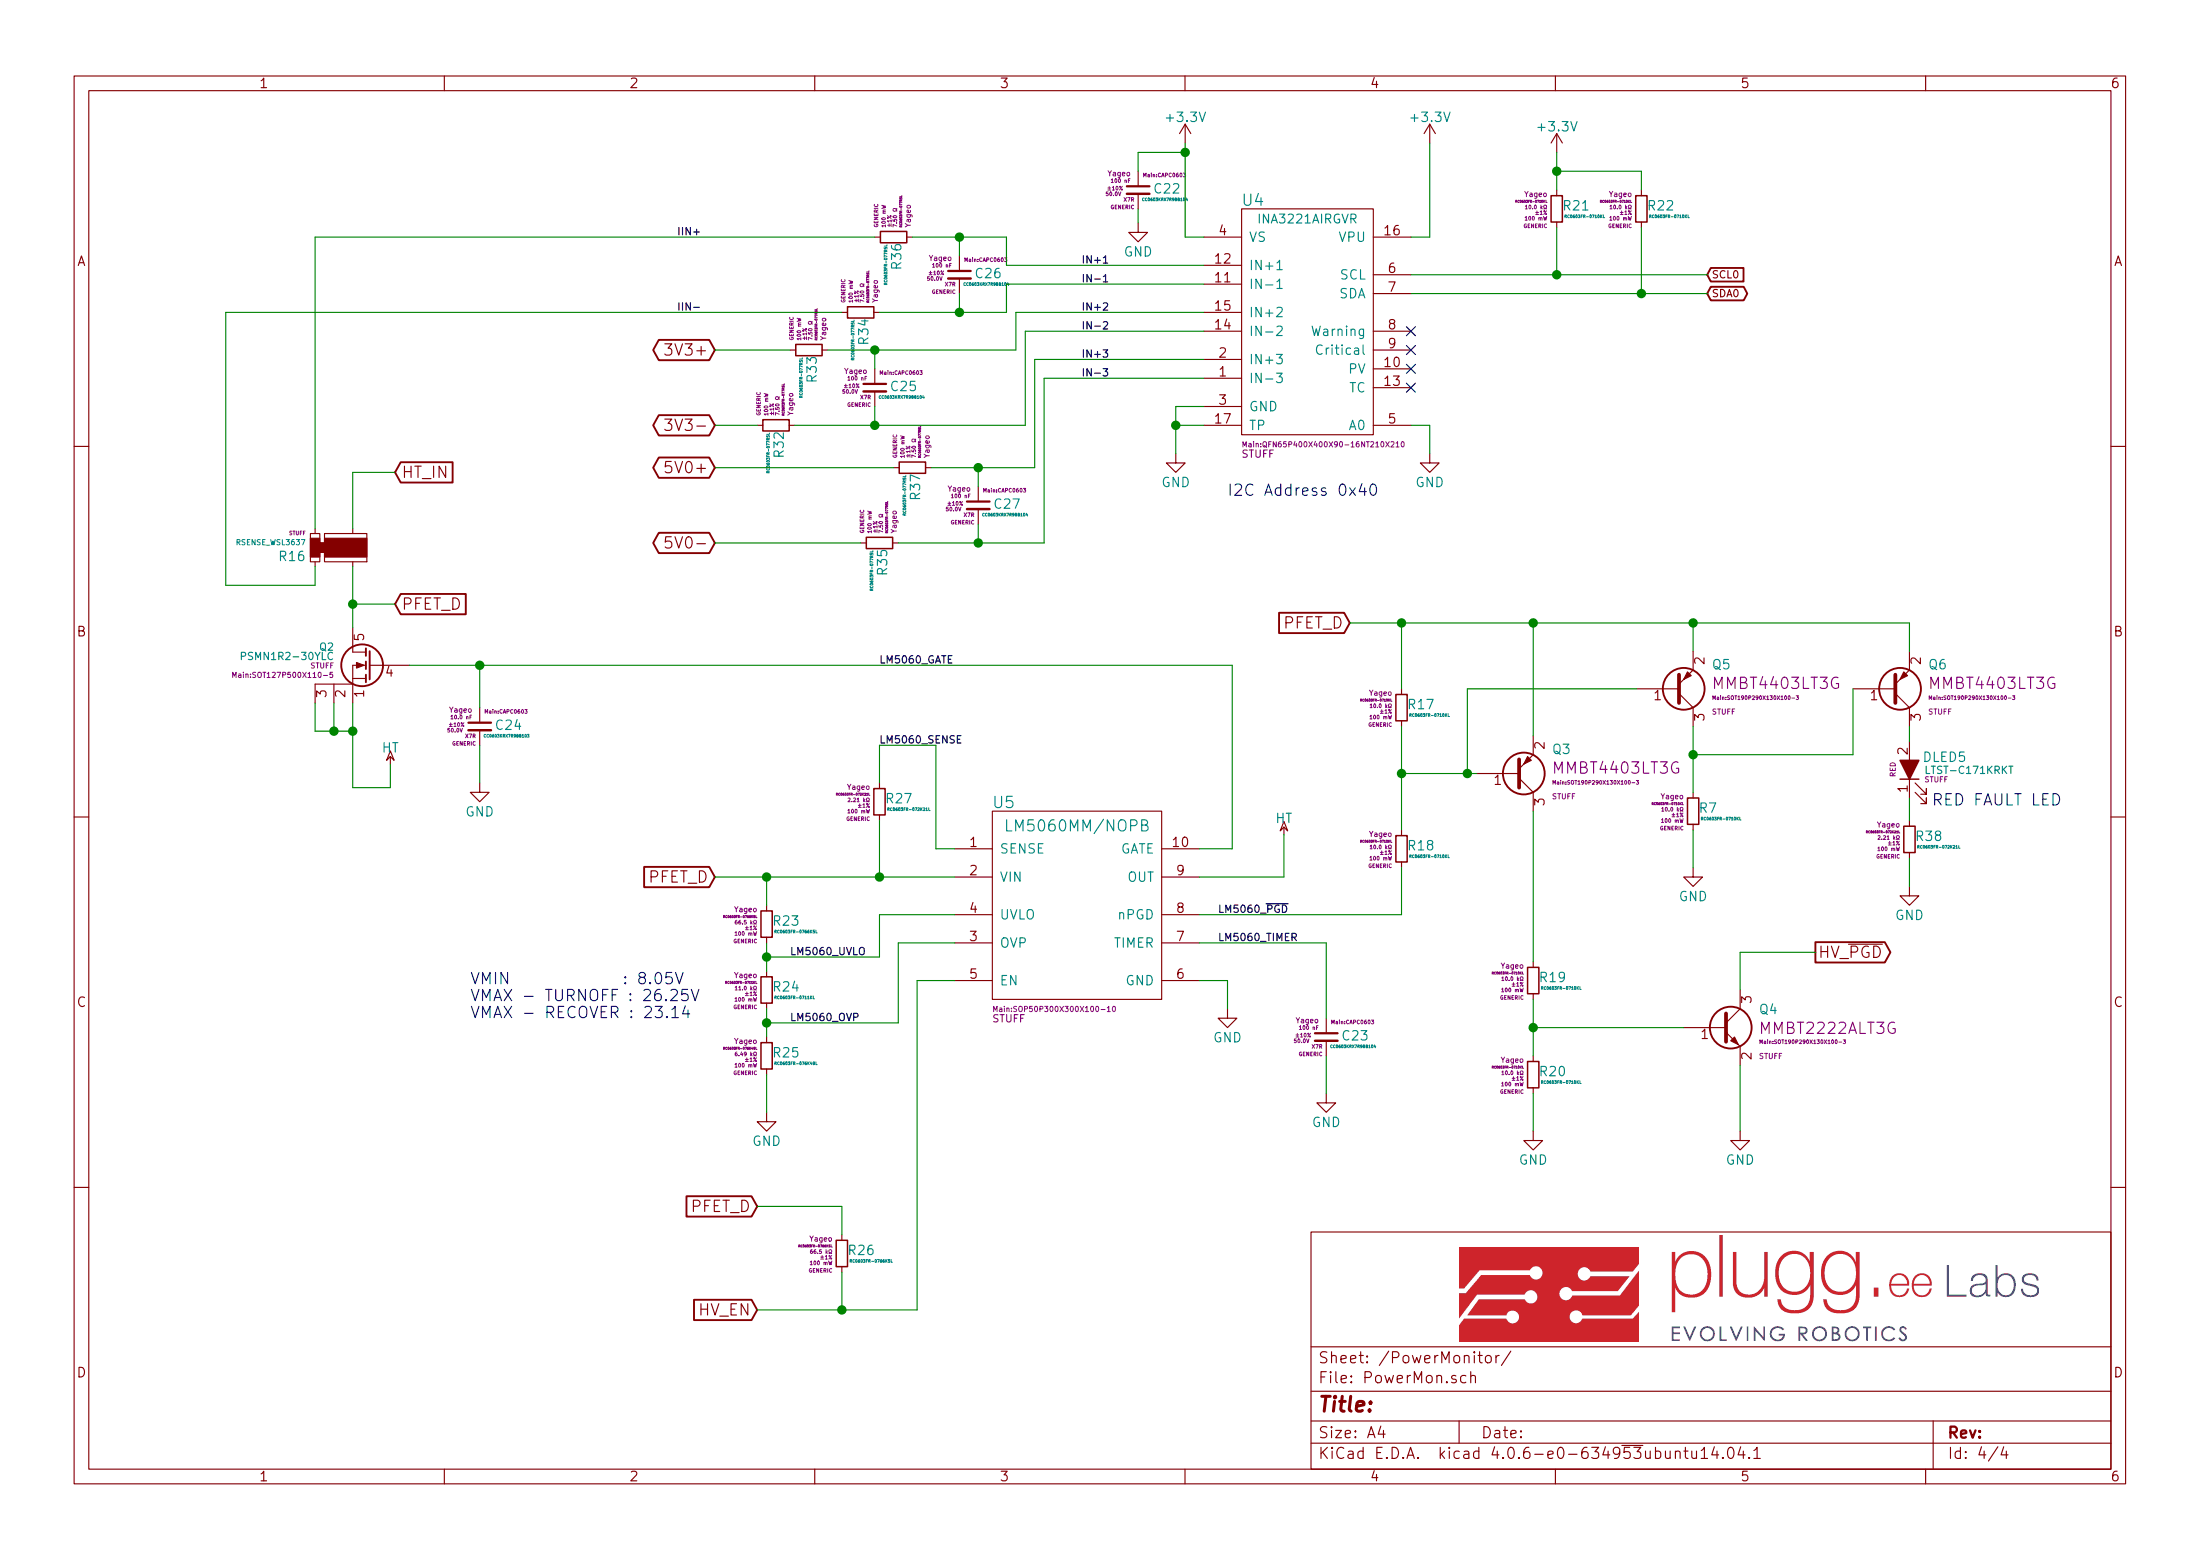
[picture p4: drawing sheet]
EESchema Schematic File Version 2
LIBS:power
LIBS:device
LIBS:analog
LIBS:connect
LIBS:microcontroller
LIBS:systems
LIBS:RoboPlatform
LIBS:inductors
LIBS:electromechanical
LIBS:devices
LIBS:datastorage
LIBS:mem
LIBS:cap_smd
LIBS:res_smd
LIBS:cap_smd_extra
LIBS:res_smd_extra
EELAYER 25 0
EELAYER END
$Descr A4 11693 8268
encoding utf-8
Sheet 4 4
Title ""
Date ""
Rev ""
Comp ""
Comment1 ""
Comment2 ""
Comment3 ""
Comment4 ""
$EndDescr
$Comp
L PSMN1R2-30YLC Q2
U 1 1
P 1875 3525
F 0 "Q2" H 1975 3625 39  0000 L CNN
F 1 "PSMN1R2-30YLC" H 1975 3575 39  0000 L CNN
F 2 "Main:SOT127P500X110-5" H 1975 3475 28  0000 L CNN
F 3 "" H 1775 3525 50  0000 C CNN
F 4 "NXP Semiconductors" H 1975 3675 39  0001 L CNN "Manufacturer"
F 5 "PSMN1R2-30YLC,115" H 1975 3725 39  0001 L CNN "MPN"
F 6 "STUFF" H 1975 3525 28  0000 L CNN "SKU"
	1    1875 3525
	-1   0    0    -1  
$EndComp
$Comp
L HT #PWR0155
U 1 1
P 2075 4050
F 0 "#PWR0155" H 2075 4170 50  0001 C CNN
F 1 "HT" H 2075 4140 50  0000 C CNN
F 2 "" H 2075 4050 50  0000 C CNN
F 3 "" H 2075 4050 50  0000 C CNN
	1    2075 4050
	1    0    0    -1  
$EndComp
Text GLabel 2100 2500 2    60   Input ~ 0
HT_IN
$Comp
L GND #PWR0156
U 1 1
P 6250 2400
F 0 "#PWR0156" H 6250 2150 50  0001 C CNN
F 1 "GND" H 6250 2250 50  0000 C CNN
F 2 "" H 6250 2400 50  0000 C CNN
F 3 "" H 6250 2400 50  0000 C CNN
	1    6250 2400
	1    0    0    -1  
$EndComp
Text GLabel 9075 1450 2    39   Input ~ 0
SCL0
Text GLabel 9075 1550 2    39   BiDi ~ 0
SDA0
Text Label 3600 1250 0    39   ~ 0
IIN+
Text Label 3600 1650 0    39   ~ 0
IIN-
$Comp
L GND #PWR0157
U 1 1
P 6050 1175
F 0 "#PWR0157" H 6050 925 50  0001 C CNN
F 1 "GND" H 6050 1025 50  0000 C CNN
F 2 "" H 6050 1175 50  0000 C CNN
F 3 "" H 6050 1175 50  0000 C CNN
	1    6050 1175
	1    0    0    -1  
$EndComp
$Comp
L +3.3V #PWR0158
U 1 1
P 8275 800
F 0 "#PWR0158" H 8275 650 50  0001 C CNN
F 1 "+3.3V" H 8275 940 50  0000 C CNN
F 2 "" H 8275 800 50  0000 C CNN
F 3 "" H 8275 800 50  0000 C CNN
	1    8275 800 
	1    0    0    -1  
$EndComp
Text Notes 6525 2625 0    60   ~ 0
I2C Address 0x40
Text GLabel 2100 3200 2    60   Input ~ 0
PFET_D
$Comp
L LM5060MM/NOPB U5
U 1 1
P 5725 4800
F 0 "U5" H 5275 5350 60  0000 L CNN
F 1 "LM5060MM/NOPB" H 5725 5225 59  0000 C CNN
F 2 "Main:SOP50P300X300X100-10" H 5275 4250 28  0000 L CNN
F 3 "" H 5525 5250 60  0000 C CNN
F 4 "Texas Instruments" H 5275 5550 60  0001 L CNN "Manufacturer"
F 5 "LM5060MM/NOPB" H 5275 5450 60  0001 L CNN "MPN"
F 6 "STUFF" H 5275 4200 39  0000 L CNN "SKU"
	1    5725 4800
	1    0    0    -1  
$EndComp
$Comp
L HT #PWR0159
U 1 1
P 6825 4425
F 0 "#PWR0159" H 6825 4545 50  0001 C CNN
F 1 "HT" H 6825 4515 50  0000 C CNN
F 2 "" H 6825 4425 50  0000 C CNN
F 3 "" H 6825 4425 50  0000 C CNN
	1    6825 4425
	1    0    0    -1  
$EndComp
Text GLabel 3800 4650 0    60   Input ~ 0
PFET_D
$Comp
L GND #PWR0160
U 1 1
P 4075 5900
F 0 "#PWR0160" H 4075 5650 50  0001 C CNN
F 1 "GND" H 4075 5750 50  0000 C CNN
F 2 "" H 4075 5900 50  0000 C CNN
F 3 "" H 4075 5900 50  0000 C CNN
	1    4075 5900
	1    0    0    -1  
$EndComp
Text GLabel 4025 6950 0    60   Input ~ 0
HV_EN
Text GLabel 4025 6400 0    60   Input ~ 0
PFET_D
$Comp
L GND #PWR0161
U 1 1
P 6525 5350
F 0 "#PWR0161" H 6525 5100 50  0001 C CNN
F 1 "GND" H 6525 5200 50  0000 C CNN
F 2 "" H 6525 5350 50  0000 C CNN
F 3 "" H 6525 5350 50  0000 C CNN
	1    6525 5350
	1    0    0    -1  
$EndComp
Text GLabel 9650 5050 2    60   Output ~ 0
HV_~PGD
$Comp
L GND #PWR0162
U 1 1
P 7050 5800
F 0 "#PWR0162" H 7050 5550 50  0001 C CNN
F 1 "GND" H 7050 5650 50  0000 C CNN
F 2 "" H 7050 5800 50  0000 C CNN
F 3 "" H 7050 5800 50  0000 C CNN
	1    7050 5800
	1    0    0    -1  
$EndComp
Text Label 6475 5000 0    39   ~ 0
LM5060_TIMER
Text Label 4200 5075 0    39   ~ 0
LM5060_UVLO
Text Label 4200 5425 0    39   ~ 0
LM5060_OVP
Text Label 4675 3950 0    39   ~ 0
LM5060_SENSE
Text Label 4675 3525 0    39   ~ 0
LM5060_GATE
Text Notes 2500 5400 0    60   ~ 0
VMIN             : 8.05V\nVMAX - TURNOFF : 26.25V\nVMAX - RECOVER : 23.14 
$Comp
L GND #PWR0163
U 1 1
P 2550 4150
F 0 "#PWR0163" H 2550 3900 50  0001 C CNN
F 1 "GND" H 2550 4000 50  0000 C CNN
F 2 "" H 2550 4150 50  0000 C CNN
F 3 "" H 2550 4150 50  0000 C CNN
	1    2550 4150
	1    0    0    -1  
$EndComp
$Comp
L Q_PNP_BEC Q3
U 1 1
P 8050 4100
F 0 "Q3" H 8250 3975 50  0000 L CNN
F 1 "Q_PNP_BEC" H 8650 4050 50  0001 R CNN
F 2 "Main:SOT190P290X130X100-3" H 8250 4150 20  0000 L CNN
F 3 "" H 8050 4100 50  0000 C CNN
F 4 "ON Semiconductor" H 8050 4100 60  0001 C CNN "Manufacturer"
F 5 "MMBT4403LT3G" H 8250 4075 60  0000 L CNN "MPN"
F 6 "STUFF" H 8250 4225 28  0000 L CNN "SKU"
	1    8050 4100
	1    0    0    1   
$EndComp
Text GLabel 7175 3300 0    60   Input ~ 0
PFET_D
$Comp
L GND #PWR0164
U 1 1
P 8150 6000
F 0 "#PWR0164" H 8150 5750 50  0001 C CNN
F 1 "GND" H 8150 5850 50  0000 C CNN
F 2 "" H 8150 6000 50  0000 C CNN
F 3 "" H 8150 6000 50  0000 C CNN
	1    8150 6000
	1    0    0    -1  
$EndComp
$Comp
L Q_NPN_BEC Q4
U 1 1
P 9150 5450
F 0 "Q4" H 9350 5550 50  0000 L CNN
F 1 "Q_NPN_BEC" H 9750 5400 50  0001 R CNN
F 2 "Main:SOT190P290X130X100-3" H 9350 5375 20  0000 L CNN
F 3 "" H 9150 5450 50  0000 C CNN
F 4 "ON Semiconductor" H 9150 5450 60  0001 C CNN "Manufacturer"
F 5 "MMBT2222ALT3G" H 9350 5450 60  0000 L CNN "MPN"
F 6 "STUFF" H 9350 5300 28  0000 L CNN "SKU"
	1    9150 5450
	1    0    0    -1  
$EndComp
$Comp
L GND #PWR0165
U 1 1
P 9250 6000
F 0 "#PWR0165" H 9250 5750 50  0001 C CNN
F 1 "GND" H 9250 5850 50  0000 C CNN
F 2 "" H 9250 6000 50  0000 C CNN
F 3 "" H 9250 6000 50  0000 C CNN
	1    9250 6000
	1    0    0    -1  
$EndComp
$Comp
L INA3221AIRGVR U4
U 1 1
P 6950 1700
AR Path="/581B76D5" Ref="U4"  Part="1" 
AR Path="/57FD0B66/581B76D5" Ref="U4"  Part="1" 
F 0 "U4" H 6600 2350 60  0000 L CNN
F 1 "INA3221AIRGVR" H 6950 2250 47  0000 C CNN
F 2 "Main:QFN65P400X400X90-16NT210X210" H 6600 1050 28  0000 L CNN
F 3 "" H 6750 2150 60  0000 C CNN
F 4 "Texas Instruments" H 6600 2575 60  0001 L CNN "Manufacturer"
F 5 "INA3221AIRGVR" H 6600 2450 60  0001 L CNN "MPN"
F 6 "STUFF" H 6600 1000 39  0000 L CNN "SKU"
	1    6950 1700
	1    0    0    -1  
$EndComp
Text GLabel 3800 2475 0    60   BiDi ~ 0
5V0+
Text GLabel 3800 2875 0    60   BiDi ~ 0
5V0-
Text GLabel 3800 1850 0    60   BiDi ~ 0
3V3+
Text GLabel 3800 2250 0    60   BiDi ~ 0
3V3-
Text Label 5750 1400 0    39   ~ 0
IN+1
Text Label 5750 1500 0    39   ~ 0
IN-1
Text Label 5750 1650 0    39   ~ 0
IN+2
Text Label 5750 1750 0    39   ~ 0
IN-2
Text Label 5750 1900 0    39   ~ 0
IN+3
Text Label 5750 2000 0    39   ~ 0
IN-3
$Comp
L +3.3V #PWR0166
U 1 1
P 6300 750
F 0 "#PWR0166" H 6300 600 50  0001 C CNN
F 1 "+3.3V" H 6300 890 50  0000 C CNN
F 2 "" H 6300 750 50  0000 C CNN
F 3 "" H 6300 750 50  0000 C CNN
	1    6300 750 
	1    0    0    -1  
$EndComp
$Comp
L +3.3V #PWR0167
U 1 1
P 7600 750
F 0 "#PWR0167" H 7600 600 50  0001 C CNN
F 1 "+3.3V" H 7600 890 50  0000 C CNN
F 2 "" H 7600 750 50  0000 C CNN
F 3 "" H 7600 750 50  0000 C CNN
	1    7600 750 
	1    0    0    -1  
$EndComp
$Comp
L GND #PWR0168
U 1 1
P 7600 2400
F 0 "#PWR0168" H 7600 2150 50  0001 C CNN
F 1 "GND" H 7600 2250 50  0000 C CNN
F 2 "" H 7600 2400 50  0000 C CNN
F 3 "" H 7600 2400 50  0000 C CNN
	1    7600 2400
	1    0    0    -1  
$EndComp
NoConn ~ 7500 1750
NoConn ~ 7500 1850
NoConn ~ 7500 1950
NoConn ~ 7500 2050
$Comp
L RSENSE_WSL3637 R16
U 1 1
P 1800 2900
F 0 "R16" H 1975 2950 50  0000 L CNN
F 1 "RSENSE_WSL3637" H 1975 2875 28  0000 L CNN
F 2 "Main:RESC940914X064" V 1625 2900 10  0001 C CNN
F 3 "" H 1805 2920 50  0000 C CNN
F 4 "Vishay Dale" H 1750 3100 28  0001 R CNN "Manufacturer"
F 5 "WSL36373L000FEA" H 2025 3050 39  0001 R CNN "MPN"
F 6 "STUFF" H 1975 2825 20  0000 L CNN "SKU"
	1    1800 2900
	-1   0    0    1   
$EndComp
$Comp
L CC0603KRX7R9BB104 C26
U 1 1
P 5100 1450
F 0 "C26" H 5180 1460 50  0000 L CNN
F 1 "CC0603KRX7R9BB104" H 5120 1400 15  0000 L CNN
F 2 "Main:CAPC0603" H 5240 1530 20  0000 C CNN
F 3 "" H 5130 1470 50  0000 C CNN
F 4 "Yageo" H 5060 1540 28  0000 R CNN "Manufacturer"
F 5 "CC0603KRX7R9BB104" H 5320 1370 12  0001 R CNN "MPN"
F 6 "GENERIC" H 5080 1360 20  0000 R CNN "SKU"
F 7 "100 nF" H 5060 1500 20  0000 R CNN "C"
F 8 "±10%" H 5020 1460 20  0000 R CNN "Tol"
F 9 "50.0V" H 5010 1430 20  0000 R CNN "Vmax"
F 10 "X7R" H 5080 1400 20  0000 R CNN "Type"
	1    5100 1450
	1    0    0    -1  
$EndComp
$Comp
L CC0603KRX7R9BB104 C25
U 1 1
P 4650 2050
F 0 "C25" H 4730 2060 50  0000 L CNN
F 1 "CC0603KRX7R9BB104" H 4670 2000 15  0000 L CNN
F 2 "Main:CAPC0603" H 4790 2130 20  0000 C CNN
F 3 "" H 4680 2070 50  0000 C CNN
F 4 "Yageo" H 4610 2140 28  0000 R CNN "Manufacturer"
F 5 "CC0603KRX7R9BB104" H 4870 1970 12  0001 R CNN "MPN"
F 6 "GENERIC" H 4630 1960 20  0000 R CNN "SKU"
F 7 "100 nF" H 4610 2100 20  0000 R CNN "C"
F 8 "±10%" H 4570 2060 20  0000 R CNN "Tol"
F 9 "50.0V" H 4560 2030 20  0000 R CNN "Vmax"
F 10 "X7R" H 4630 2000 20  0000 R CNN "Type"
	1    4650 2050
	1    0    0    -1  
$EndComp
$Comp
L CC0603KRX7R9BB104 C27
U 1 1
P 5200 2675
F 0 "C27" H 5280 2685 50  0000 L CNN
F 1 "CC0603KRX7R9BB104" H 5220 2625 15  0000 L CNN
F 2 "Main:CAPC0603" H 5340 2755 20  0000 C CNN
F 3 "" H 5230 2695 50  0000 C CNN
F 4 "Yageo" H 5160 2765 28  0000 R CNN "Manufacturer"
F 5 "CC0603KRX7R9BB104" H 5420 2595 12  0001 R CNN "MPN"
F 6 "GENERIC" H 5180 2585 20  0000 R CNN "SKU"
F 7 "100 nF" H 5160 2725 20  0000 R CNN "C"
F 8 "±10%" H 5120 2685 20  0000 R CNN "Tol"
F 9 "50.0V" H 5110 2655 20  0000 R CNN "Vmax"
F 10 "X7R" H 5180 2625 20  0000 R CNN "Type"
	1    5200 2675
	1    0    0    -1  
$EndComp
$Comp
L CC0603KRX7R9BB104 C22
U 1 1
P 6050 1000
F 0 "C22" H 6130 1010 50  0000 L CNN
F 1 "CC0603KRX7R9BB104" H 6070 950 15  0000 L CNN
F 2 "Main:CAPC0603" H 6190 1080 20  0000 C CNN
F 3 "" H 6080 1020 50  0000 C CNN
F 4 "Yageo" H 6010 1090 28  0000 R CNN "Manufacturer"
F 5 "CC0603KRX7R9BB104" H 6270 920 12  0001 R CNN "MPN"
F 6 "GENERIC" H 6030 910 20  0000 R CNN "SKU"
F 7 "100 nF" H 6010 1050 20  0000 R CNN "C"
F 8 "±10%" H 5970 1010 20  0000 R CNN "Tol"
F 9 "50.0V" H 5960 980 20  0000 R CNN "Vmax"
F 10 "X7R" H 6030 950 20  0000 R CNN "Type"
	1    6050 1000
	1    0    0    -1  
$EndComp
$Comp
L CC0603KRX7R9BB103 C24
U 1 1
P 2550 3850
F 0 "C24" H 2630 3860 50  0000 L CNN
F 1 "CC0603KRX7R9BB103" H 2570 3800 15  0000 L CNN
F 2 "Main:CAPC0603" H 2690 3930 20  0000 C CNN
F 3 "" H 2580 3870 50  0000 C CNN
F 4 "Yageo" H 2510 3940 28  0000 R CNN "Manufacturer"
F 5 "CC0603KRX7R9BB103" H 2770 3770 12  0001 R CNN "MPN"
F 6 "GENERIC" H 2530 3760 20  0000 R CNN "SKU"
F 7 "10.0 nF" H 2510 3900 20  0000 R CNN "C"
F 8 "±10%" H 2470 3860 20  0000 R CNN "Tol"
F 9 "50.0V" H 2460 3830 20  0000 R CNN "Vmax"
F 10 "X7R" H 2530 3800 20  0000 R CNN "Type"
	1    2550 3850
	1    0    0    -1  
$EndComp
$Comp
L RC0603FR-0710KL R22
U 1 1
P 8725 1100
F 0 "R22" H 8755 1120 50  0000 L CNN
F 1 "RC0603FR-0710KL" H 8765 1060 15  0000 L CNN
F 2 "Main:RESC0603" H 8825 1025 10  0001 C CNN
F 3 "" H 8755 1120 50  0000 C CNN
F 4 "Yageo" H 8675 1180 28  0000 R CNN "Manufacturer"
F 5 "RC0603FR-0710KL" H 8675 1140 12  0000 R CNN "MPN"
F 6 "GENERIC" H 8675 1010 20  0000 R CNN "SKU"
F 7 "10.0 kΩ" H 8675 1110 20  0000 R CNN "Res"
F 8 "±1%" H 8675 1080 20  0000 R CNN "Tol"
F 9 "100 mW" H 8675 1050 20  0000 R CNN "Pwr"
	1    8725 1100
	1    0    0    -1  
$EndComp
$Comp
L RC0603FR-0710KL R21
U 1 1
P 8275 1100
F 0 "R21" H 8305 1120 50  0000 L CNN
F 1 "RC0603FR-0710KL" H 8315 1060 15  0000 L CNN
F 2 "Main:RESC0603" H 8375 1025 10  0001 C CNN
F 3 "" H 8305 1120 50  0000 C CNN
F 4 "Yageo" H 8225 1180 28  0000 R CNN "Manufacturer"
F 5 "RC0603FR-0710KL" H 8225 1140 12  0000 R CNN "MPN"
F 6 "GENERIC" H 8225 1010 20  0000 R CNN "SKU"
F 7 "10.0 kΩ" H 8225 1110 20  0000 R CNN "Res"
F 8 "±1%" H 8225 1080 20  0000 R CNN "Tol"
F 9 "100 mW" H 8225 1050 20  0000 R CNN "Pwr"
	1    8275 1100
	1    0    0    -1  
$EndComp
$Comp
L RC0603FR-0710KL R17
U 1 1
P 7450 3750
F 0 "R17" H 7480 3770 50  0000 L CNN
F 1 "RC0603FR-0710KL" H 7490 3710 15  0000 L CNN
F 2 "Main:RESC0603" H 7550 3675 10  0001 C CNN
F 3 "" H 7480 3770 50  0000 C CNN
F 4 "Yageo" H 7400 3830 28  0000 R CNN "Manufacturer"
F 5 "RC0603FR-0710KL" H 7400 3790 12  0000 R CNN "MPN"
F 6 "GENERIC" H 7400 3660 20  0000 R CNN "SKU"
F 7 "10.0 kΩ" H 7400 3760 20  0000 R CNN "Res"
F 8 "±1%" H 7400 3730 20  0000 R CNN "Tol"
F 9 "100 mW" H 7400 3700 20  0000 R CNN "Pwr"
	1    7450 3750
	1    0    0    -1  
$EndComp
$Comp
L RC0603FR-0710KL R18
U 1 1
P 7450 4500
F 0 "R18" H 7480 4520 50  0000 L CNN
F 1 "RC0603FR-0710KL" H 7490 4460 15  0000 L CNN
F 2 "Main:RESC0603" H 7550 4425 10  0001 C CNN
F 3 "" H 7480 4520 50  0000 C CNN
F 4 "Yageo" H 7400 4580 28  0000 R CNN "Manufacturer"
F 5 "RC0603FR-0710KL" H 7400 4540 12  0000 R CNN "MPN"
F 6 "GENERIC" H 7400 4410 20  0000 R CNN "SKU"
F 7 "10.0 kΩ" H 7400 4510 20  0000 R CNN "Res"
F 8 "±1%" H 7400 4480 20  0000 R CNN "Tol"
F 9 "100 mW" H 7400 4450 20  0000 R CNN "Pwr"
	1    7450 4500
	1    0    0    -1  
$EndComp
$Comp
L RC0603FR-0710KL R20
U 1 1
P 8150 5700
F 0 "R20" H 8180 5720 50  0000 L CNN
F 1 "RC0603FR-0710KL" H 8190 5660 15  0000 L CNN
F 2 "Main:RESC0603" H 8250 5625 10  0001 C CNN
F 3 "" H 8180 5720 50  0000 C CNN
F 4 "Yageo" H 8100 5780 28  0000 R CNN "Manufacturer"
F 5 "RC0603FR-0710KL" H 8100 5740 12  0000 R CNN "MPN"
F 6 "GENERIC" H 8100 5610 20  0000 R CNN "SKU"
F 7 "10.0 kΩ" H 8100 5710 20  0000 R CNN "Res"
F 8 "±1%" H 8100 5680 20  0000 R CNN "Tol"
F 9 "100 mW" H 8100 5650 20  0000 R CNN "Pwr"
	1    8150 5700
	1    0    0    -1  
$EndComp
$Comp
L RC0603FR-0766K5L R23
U 1 1
P 4075 4900
F 0 "R23" H 4105 4920 50  0000 L CNN
F 1 "RC0603FR-0766K5L" H 4115 4860 15  0000 L CNN
F 2 "Main:RESC0603" H 4175 4825 10  0001 C CNN
F 3 "" H 4105 4920 50  0000 C CNN
F 4 "Yageo" H 4025 4980 28  0000 R CNN "Manufacturer"
F 5 "RC0603FR-0766K5L" H 4025 4940 12  0000 R CNN "MPN"
F 6 "GENERIC" H 4025 4810 20  0000 R CNN "SKU"
F 7 "66.5 kΩ" H 4025 4910 20  0000 R CNN "Res"
F 8 "±1%" H 4025 4880 20  0000 R CNN "Tol"
F 9 "100 mW" H 4025 4850 20  0000 R CNN "Pwr"
	1    4075 4900
	1    0    0    -1  
$EndComp
$Comp
L RC0603FR-072K21L R27
U 1 1
P 4675 4250
F 0 "R27" H 4705 4270 50  0000 L CNN
F 1 "RC0603FR-072K21L" H 4715 4210 15  0000 L CNN
F 2 "Main:RESC0603" H 4775 4175 10  0001 C CNN
F 3 "" H 4705 4270 50  0000 C CNN
F 4 "Yageo" H 4625 4330 28  0000 R CNN "Manufacturer"
F 5 "RC0603FR-072K21L" H 4625 4290 12  0000 R CNN "MPN"
F 6 "GENERIC" H 4625 4160 20  0000 R CNN "SKU"
F 7 "2.21 kΩ" H 4625 4260 20  0000 R CNN "Res"
F 8 "±1%" H 4625 4230 20  0000 R CNN "Tol"
F 9 "100 mW" H 4625 4200 20  0000 R CNN "Pwr"
	1    4675 4250
	1    0    0    -1  
$EndComp
$Comp
L RC0603FR-072K21L R38
U 1 1
P 10150 4450
F 0 "R38" H 10180 4470 50  0000 L CNN
F 1 "RC0603FR-072K21L" H 10190 4410 15  0000 L CNN
F 2 "Main:RESC0603" H 10250 4375 10  0001 C CNN
F 3 "" H 10180 4470 50  0000 C CNN
F 4 "Yageo" H 10100 4530 28  0000 R CNN "Manufacturer"
F 5 "RC0603FR-072K21L" H 10100 4490 12  0000 R CNN "MPN"
F 6 "GENERIC" H 10100 4360 20  0000 R CNN "SKU"
F 7 "2.21 kΩ" H 10100 4460 20  0000 R CNN "Res"
F 8 "±1%" H 10100 4430 20  0000 R CNN "Tol"
F 9 "100 mW" H 10100 4400 20  0000 R CNN "Pwr"
	1    10150 4450
	1    0    0    -1  
$EndComp
$Comp
L RC0603FR-0711KL R24
U 1 1
P 4075 5250
F 0 "R24" H 4105 5270 50  0000 L CNN
F 1 "RC0603FR-0711KL" H 4115 5210 15  0000 L CNN
F 2 "Main:RESC0603" H 4175 5175 10  0001 C CNN
F 3 "" H 4105 5270 50  0000 C CNN
F 4 "Yageo" H 4025 5330 28  0000 R CNN "Manufacturer"
F 5 "RC0603FR-0711KL" H 4025 5290 12  0000 R CNN "MPN"
F 6 "GENERIC" H 4025 5160 20  0000 R CNN "SKU"
F 7 "11.0 kΩ" H 4025 5260 20  0000 R CNN "Res"
F 8 "±1%" H 4025 5230 20  0000 R CNN "Tol"
F 9 "100 mW" H 4025 5200 20  0000 R CNN "Pwr"
	1    4075 5250
	1    0    0    -1  
$EndComp
$Comp
L RC0603FR-076K49L R25
U 1 1
P 4075 5600
F 0 "R25" H 4105 5620 50  0000 L CNN
F 1 "RC0603FR-076K49L" H 4115 5560 15  0000 L CNN
F 2 "Main:RESC0603" H 4175 5525 10  0001 C CNN
F 3 "" H 4105 5620 50  0000 C CNN
F 4 "Yageo" H 4025 5680 28  0000 R CNN "Manufacturer"
F 5 "RC0603FR-076K49L" H 4025 5640 12  0000 R CNN "MPN"
F 6 "GENERIC" H 4025 5510 20  0000 R CNN "SKU"
F 7 "6.49 kΩ" H 4025 5610 20  0000 R CNN "Res"
F 8 "±1%" H 4025 5580 20  0000 R CNN "Tol"
F 9 "100 mW" H 4025 5550 20  0000 R CNN "Pwr"
	1    4075 5600
	1    0    0    -1  
$EndComp
$Comp
L RC0603FR-077R5L R35
U 1 1
P 4675 2875
F 0 "R35" H 4705 2895 50  0000 L CNN
F 1 "RC0603FR-077R5L" H 4715 2835 15  0000 L CNN
F 2 "Main:RESC0603" H 4775 2800 10  0001 C CNN
F 3 "" H 4705 2895 50  0000 C CNN
F 4 "Yageo" H 4625 2955 28  0000 R CNN "Manufacturer"
F 5 "RC0603FR-077R5L" H 4625 2915 12  0000 R CNN "MPN"
F 6 "GENERIC" H 4625 2785 20  0000 R CNN "SKU"
F 7 "7.50 Ω" H 4625 2885 20  0000 R CNN "Res"
F 8 "±1%" H 4625 2855 20  0000 R CNN "Tol"
F 9 "100 mW" H 4625 2825 20  0000 R CNN "Pwr"
	1    4675 2875
	0    1    1    0   
$EndComp
$Comp
L RC0603FR-077R5L R37
U 1 1
P 4850 2475
F 0 "R37" H 4880 2495 50  0000 L CNN
F 1 "RC0603FR-077R5L" H 4890 2435 15  0000 L CNN
F 2 "Main:RESC0603" H 4950 2400 10  0001 C CNN
F 3 "" H 4880 2495 50  0000 C CNN
F 4 "Yageo" H 4800 2555 28  0000 R CNN "Manufacturer"
F 5 "RC0603FR-077R5L" H 4800 2515 12  0000 R CNN "MPN"
F 6 "GENERIC" H 4800 2385 20  0000 R CNN "SKU"
F 7 "7.50 Ω" H 4800 2485 20  0000 R CNN "Res"
F 8 "±1%" H 4800 2455 20  0000 R CNN "Tol"
F 9 "100 mW" H 4800 2425 20  0000 R CNN "Pwr"
	1    4850 2475
	0    1    1    0   
$EndComp
$Comp
L RC0603FR-077R5L R32
U 1 1
P 4125 2250
F 0 "R32" H 4155 2270 50  0000 L CNN
F 1 "RC0603FR-077R5L" H 4165 2210 15  0000 L CNN
F 2 "Main:RESC0603" H 4225 2175 10  0001 C CNN
F 3 "" H 4155 2270 50  0000 C CNN
F 4 "Yageo" H 4075 2330 28  0000 R CNN "Manufacturer"
F 5 "RC0603FR-077R5L" H 4075 2290 12  0000 R CNN "MPN"
F 6 "GENERIC" H 4075 2160 20  0000 R CNN "SKU"
F 7 "7.50 Ω" H 4075 2260 20  0000 R CNN "Res"
F 8 "±1%" H 4075 2230 20  0000 R CNN "Tol"
F 9 "100 mW" H 4075 2200 20  0000 R CNN "Pwr"
	1    4125 2250
	0    1    1    0   
$EndComp
$Comp
L RC0603FR-077R5L R33
U 1 1
P 4300 1850
F 0 "R33" H 4330 1870 50  0000 L CNN
F 1 "RC0603FR-077R5L" H 4340 1810 15  0000 L CNN
F 2 "Main:RESC0603" H 4400 1775 10  0001 C CNN
F 3 "" H 4330 1870 50  0000 C CNN
F 4 "Yageo" H 4250 1930 28  0000 R CNN "Manufacturer"
F 5 "RC0603FR-077R5L" H 4250 1890 12  0000 R CNN "MPN"
F 6 "GENERIC" H 4250 1760 20  0000 R CNN "SKU"
F 7 "7.50 Ω" H 4250 1860 20  0000 R CNN "Res"
F 8 "±1%" H 4250 1830 20  0000 R CNN "Tol"
F 9 "100 mW" H 4250 1800 20  0000 R CNN "Pwr"
	1    4300 1850
	0    1    1    0   
$EndComp
$Comp
L RC0603FR-077R5L R34
U 1 1
P 4575 1650
F 0 "R34" H 4605 1670 50  0000 L CNN
F 1 "RC0603FR-077R5L" H 4615 1610 15  0000 L CNN
F 2 "Main:RESC0603" H 4675 1575 10  0001 C CNN
F 3 "" H 4605 1670 50  0000 C CNN
F 4 "Yageo" H 4525 1730 28  0000 R CNN "Manufacturer"
F 5 "RC0603FR-077R5L" H 4525 1690 12  0000 R CNN "MPN"
F 6 "GENERIC" H 4525 1560 20  0000 R CNN "SKU"
F 7 "7.50 Ω" H 4525 1660 20  0000 R CNN "Res"
F 8 "±1%" H 4525 1630 20  0000 R CNN "Tol"
F 9 "100 mW" H 4525 1600 20  0000 R CNN "Pwr"
	1    4575 1650
	0    1    1    0   
$EndComp
$Comp
L RC0603FR-077R5L R36
U 1 1
P 4750 1250
F 0 "R36" H 4780 1270 50  0000 L CNN
F 1 "RC0603FR-077R5L" H 4790 1210 15  0000 L CNN
F 2 "Main:RESC0603" H 4850 1175 10  0001 C CNN
F 3 "" H 4780 1270 50  0000 C CNN
F 4 "Yageo" H 4700 1330 28  0000 R CNN "Manufacturer"
F 5 "RC0603FR-077R5L" H 4700 1290 12  0000 R CNN "MPN"
F 6 "GENERIC" H 4700 1160 20  0000 R CNN "SKU"
F 7 "7.50 Ω" H 4700 1260 20  0000 R CNN "Res"
F 8 "±1%" H 4700 1230 20  0000 R CNN "Tol"
F 9 "100 mW" H 4700 1200 20  0000 R CNN "Pwr"
	1    4750 1250
	0    1    1    0   
$EndComp
$Comp
L RC0603FR-0766K5L R26
U 1 1
P 4475 6650
F 0 "R26" H 4505 6670 50  0000 L CNN
F 1 "RC0603FR-0766K5L" H 4515 6610 15  0000 L CNN
F 2 "Main:RESC0603" H 4575 6575 10  0001 C CNN
F 3 "" H 4505 6670 50  0000 C CNN
F 4 "Yageo" H 4425 6730 28  0000 R CNN "Manufacturer"
F 5 "RC0603FR-0766K5L" H 4425 6690 12  0000 R CNN "MPN"
F 6 "GENERIC" H 4425 6560 20  0000 R CNN "SKU"
F 7 "66.5 kΩ" H 4425 6660 20  0000 R CNN "Res"
F 8 "±1%" H 4425 6630 20  0000 R CNN "Tol"
F 9 "100 mW" H 4425 6600 20  0000 R CNN "Pwr"
	1    4475 6650
	1    0    0    -1  
$EndComp
$Comp
L RC0603FR-0710KL R19
U 1 1
P 8150 5200
F 0 "R19" H 8180 5220 50  0000 L CNN
F 1 "RC0603FR-0710KL" H 8190 5160 15  0000 L CNN
F 2 "Main:RESC0603" H 8250 5125 10  0001 C CNN
F 3 "" H 8180 5220 50  0000 C CNN
F 4 "Yageo" H 8100 5280 28  0000 R CNN "Manufacturer"
F 5 "RC0603FR-0710KL" H 8100 5240 12  0000 R CNN "MPN"
F 6 "GENERIC" H 8100 5110 20  0000 R CNN "SKU"
F 7 "10.0 kΩ" H 8100 5210 20  0000 R CNN "Res"
F 8 "±1%" H 8100 5180 20  0000 R CNN "Tol"
F 9 "100 mW" H 8100 5150 20  0000 R CNN "Pwr"
	1    8150 5200
	1    0    0    -1  
$EndComp
$Comp
L Q_PNP_BEC Q6
U 1 1
P 10050 3650
F 0 "Q6" H 10250 3525 50  0000 L CNN
F 1 "Q_PNP_BEC" H 10650 3600 50  0001 R CNN
F 2 "Main:SOT190P290X130X100-3" H 10250 3700 20  0000 L CNN
F 3 "" H 10050 3650 50  0000 C CNN
F 4 "ON Semiconductor" H 10050 3650 60  0001 C CNN "Manufacturer"
F 5 "MMBT4403LT3G" H 10250 3625 60  0000 L CNN "MPN"
F 6 "STUFF" H 10250 3775 28  0000 L CNN "SKU"
	1    10050 3650
	1    0    0    1   
$EndComp
$Comp
L GND #PWR0169
U 1 1
P 10150 4700
F 0 "#PWR0169" H 10150 4450 50  0001 C CNN
F 1 "GND" H 10150 4550 50  0000 C CNN
F 2 "" H 10150 4700 50  0000 C CNN
F 3 "" H 10150 4700 50  0000 C CNN
	1    10150 4700
	1    0    0    -1  
$EndComp
$Comp
L Q_PNP_BEC Q5
U 1 1
P 8900 3650
F 0 "Q5" H 9100 3525 50  0000 L CNN
F 1 "Q_PNP_BEC" H 9500 3600 50  0001 R CNN
F 2 "Main:SOT190P290X130X100-3" H 9100 3700 20  0000 L CNN
F 3 "" H 8900 3650 50  0000 C CNN
F 4 "ON Semiconductor" H 8900 3650 60  0001 C CNN "Manufacturer"
F 5 "MMBT4403LT3G" H 9100 3625 60  0000 L CNN "MPN"
F 6 "STUFF" H 9100 3775 28  0000 L CNN "SKU"
	1    8900 3650
	1    0    0    1   
$EndComp
$Comp
L RC0603FR-0710KL R7
U 1 1
P 9000 4300
F 0 "R7" H 9030 4320 50  0000 L CNN
F 1 "RC0603FR-0710KL" H 9040 4260 15  0000 L CNN
F 2 "Main:RESC0603" H 9100 4225 10  0001 C CNN
F 3 "" H 9030 4320 50  0000 C CNN
F 4 "Yageo" H 8950 4380 28  0000 R CNN "Manufacturer"
F 5 "RC0603FR-0710KL" H 8950 4340 12  0000 R CNN "MPN"
F 6 "GENERIC" H 8950 4210 20  0000 R CNN "SKU"
F 7 "10.0 kΩ" H 8950 4310 20  0000 R CNN "Res"
F 8 "±1%" H 8950 4280 20  0000 R CNN "Tol"
F 9 "100 mW" H 8950 4250 20  0000 R CNN "Pwr"
	1    9000 4300
	1    0    0    -1  
$EndComp
$Comp
L GND #PWR0170
U 1 1
P 9000 4600
F 0 "#PWR0170" H 9000 4350 50  0001 C CNN
F 1 "GND" H 9000 4450 50  0000 C CNN
F 2 "" H 9000 4600 50  0000 C CNN
F 3 "" H 9000 4600 50  0000 C CNN
	1    9000 4600
	1    0    0    -1  
$EndComp
Text Label 6475 4850 0    39   ~ 0
LM5060_~PGD
$Comp
L CC0603KRX7R9BB104 C23
U 1 1
P 7050 5500
F 0 "C23" H 7130 5510 50  0000 L CNN
F 1 "CC0603KRX7R9BB104" H 7070 5450 15  0000 L CNN
F 2 "Main:CAPC0603" H 7190 5580 20  0000 C CNN
F 3 "" H 7080 5520 50  0000 C CNN
F 4 "Yageo" H 7010 5590 28  0000 R CNN "Manufacturer"
F 5 "CC0603KRX7R9BB104" H 7270 5420 12  0001 R CNN "MPN"
F 6 "GENERIC" H 7030 5410 20  0000 R CNN "SKU"
F 7 "100 nF" H 7010 5550 20  0000 R CNN "C"
F 8 "±10%" H 6970 5510 20  0000 R CNN "Tol"
F 9 "50.0V" H 6960 5480 20  0000 R CNN "Vmax"
F 10 "X7R" H 7030 5450 20  0000 R CNN "Type"
	1    7050 5500
	1    0    0    -1  
$EndComp
Text Notes 10270 4270 0    60   ~ 0
RED FAULT LED
$Comp
L LTST-C171KRKT DLED5
U 1 1
P 10150 4070
F 0 "DLED5" H 10220 4130 50  0000 L CNN
F 1 "LTST-C171KRKT" H 10230 4060 39  0000 L CNN
F 2 "Main:DIOC200X120X110" H 10220 4380 50  0001 L CNN
F 3 "" V 10150 4060 50  0001 C CNN
F 4 "Lite-On Inc." H 10220 4300 60  0001 L CNN "Manufacturer"
F 5 "LTST-C171KRKT" H 10220 4220 60  0001 L CNN "MPN"
F 6 "STUFF" H 10230 4010 28  0000 L CNN "SKU"
F 7 "RED" V 10060 4020 28  0000 L CNN "Color"
	1    10150 4070
	1    0    0    -1  
$EndComp
Wire Wire Line
	1875 3000 1875 3325
Wire Wire Line
	1875 2800 1875 2500
Wire Wire Line
	1875 2500 2100 2500
Wire Wire Line
	1875 3725 1875 4175
Wire Wire Line
	1875 4175 2075 4175
Wire Wire Line
	2075 4175 2075 4050
Wire Wire Line
	1675 3725 1675 3875
Wire Wire Line
	1675 3875 1875 3875
Connection ~ 1875 3875
Wire Wire Line
	1775 3725 1775 3875
Connection ~ 1775 3875
Wire Wire Line
	1675 1250 1675 2800
Wire Wire Line
	1200 1650 1200 3100
Wire Wire Line
	1200 3100 1675 3100
Wire Wire Line
	1675 3100 1675 3000
Wire Wire Line
	7500 1450 9075 1450
Wire Wire Line
	7500 1550 9075 1550
Wire Wire Line
	1200 1650 4475 1650
Wire Wire Line
	1675 1250 4650 1250
Wire Wire Line
	8275 1200 8275 1450
Connection ~ 8275 1450
Wire Wire Line
	8725 1200 8725 1550
Connection ~ 8725 1550
Wire Wire Line
	8275 800  8275 1000
Wire Wire Line
	8725 1000 8725 900 
Wire Wire Line
	8725 900  8275 900 
Connection ~ 8275 900 
Wire Wire Line
	2100 3200 1875 3200
Connection ~ 1875 3200
Wire Wire Line
	6825 4425 6825 4650
Wire Wire Line
	6825 4650 6375 4650
Wire Wire Line
	3800 4650 5075 4650
Wire Wire Line
	4675 4350 4675 4650
Connection ~ 4675 4650
Wire Wire Line
	5075 4500 4975 4500
Wire Wire Line
	4975 4500 4975 3950
Wire Wire Line
	4975 3950 4675 3950
Wire Wire Line
	4675 3950 4675 4150
Wire Wire Line
	4075 5900 4075 5700
Wire Wire Line
	4075 5350 4075 5500
Wire Wire Line
	4075 5000 4075 5150
Wire Wire Line
	4075 4800 4075 4650
Connection ~ 4075 4650
Wire Wire Line
	5075 4850 4675 4850
Wire Wire Line
	4675 4850 4675 5075
Wire Wire Line
	4675 5075 4075 5075
Connection ~ 4075 5075
Wire Wire Line
	5075 5000 4775 5000
Wire Wire Line
	4775 5000 4775 5425
Wire Wire Line
	4775 5425 4075 5425
Connection ~ 4075 5425
Wire Wire Line
	5075 5200 4875 5200
Wire Wire Line
	4875 5200 4875 6950
Wire Wire Line
	4875 6950 4025 6950
Wire Wire Line
	4475 6750 4475 6950
Connection ~ 4475 6950
Wire Wire Line
	4475 6550 4475 6400
Wire Wire Line
	4475 6400 4025 6400
Wire Wire Line
	6375 4500 6550 4500
Wire Wire Line
	6550 4500 6550 3525
Wire Wire Line
	6550 3525 2175 3525
Wire Wire Line
	6525 5350 6525 5200
Wire Wire Line
	6525 5200 6375 5200
Wire Wire Line
	6375 4850 7450 4850
Wire Wire Line
	7050 5000 6375 5000
Wire Wire Line
	7450 4850 7450 4600
Wire Wire Line
	7450 3850 7450 4400
Wire Wire Line
	7450 4100 7850 4100
Connection ~ 7450 4100
Wire Wire Line
	7175 3300 10150 3300
Wire Wire Line
	8150 3300 8150 3900
Wire Wire Line
	7450 3650 7450 3300
Connection ~ 7450 3300
Wire Wire Line
	8150 5300 8150 5600
Wire Wire Line
	8150 5800 8150 6000
Wire Wire Line
	9250 5250 9250 5050
Wire Wire Line
	9250 5050 9650 5050
Wire Wire Line
	8950 5450 8150 5450
Connection ~ 8150 5450
Wire Wire Line
	9250 5650 9250 6000
Wire Wire Line
	5100 1350 5100 1250
Wire Wire Line
	4850 1250 5350 1250
Wire Wire Line
	4675 1650 5350 1650
Wire Wire Line
	5100 1650 5100 1550
Wire Wire Line
	6400 1400 5350 1400
Wire Wire Line
	5350 1400 5350 1250
Connection ~ 5100 1250
Wire Wire Line
	6400 1500 5350 1500
Wire Wire Line
	5350 1500 5350 1650
Connection ~ 5100 1650
Wire Wire Line
	4650 1950 4650 1850
Wire Wire Line
	4400 1850 5400 1850
Wire Wire Line
	4225 2250 5450 2250
Wire Wire Line
	4650 2250 4650 2150
Connection ~ 4650 1850
Connection ~ 4650 2250
Wire Wire Line
	5400 1850 5400 1650
Wire Wire Line
	5400 1650 6400 1650
Wire Wire Line
	5450 2250 5450 1750
Wire Wire Line
	5450 1750 6400 1750
Wire Wire Line
	5200 2575 5200 2475
Wire Wire Line
	4950 2475 5500 2475
Wire Wire Line
	4775 2875 5550 2875
Wire Wire Line
	5200 2875 5200 2775
Connection ~ 5200 2475
Connection ~ 5200 2875
Wire Wire Line
	5500 2475 5500 1900
Wire Wire Line
	5500 1900 6400 1900
Wire Wire Line
	5550 2875 5550 2000
Wire Wire Line
	5550 2000 6400 2000
Wire Wire Line
	3800 1850 4200 1850
Wire Wire Line
	3800 2250 4025 2250
Wire Wire Line
	3800 2875 4575 2875
Wire Wire Line
	4750 2475 3800 2475
Wire Wire Line
	6250 2150 6250 2400
Wire Wire Line
	6250 2150 6400 2150
Wire Wire Line
	6400 2250 6250 2250
Connection ~ 6250 2250
Wire Wire Line
	6300 750  6300 1250
Wire Wire Line
	6300 1250 6400 1250
Wire Wire Line
	6050 1175 6050 1100
Wire Wire Line
	6050 900  6050 800 
Wire Wire Line
	6050 800  6300 800 
Connection ~ 6300 800 
Wire Wire Line
	7600 750  7600 1250
Wire Wire Line
	7600 1250 7500 1250
Wire Wire Line
	7600 2400 7600 2250
Wire Wire Line
	7600 2250 7500 2250
Wire Wire Line
	10150 3300 10150 3450
Connection ~ 8150 3300
Wire Wire Line
	10150 4550 10150 4700
Wire Wire Line
	8150 4300 8150 5100
Wire Wire Line
	8700 3650 7800 3650
Wire Wire Line
	7800 3650 7800 4100
Connection ~ 7800 4100
Wire Wire Line
	9000 3450 9000 3300
Connection ~ 9000 3300
Wire Wire Line
	9000 3850 9000 4200
Wire Wire Line
	9000 4400 9000 4600
Wire Wire Line
	9850 3650 9850 4000
Wire Wire Line
	9850 4000 9000 4000
Connection ~ 9000 4000
Wire Wire Line
	7050 5600 7050 5800
Wire Wire Line
	7050 5400 7050 5000
Wire Wire Line
	2550 3950 2550 4150
Wire Wire Line
	2550 3750 2550 3525
Connection ~ 2550 3525
Wire Wire Line
	10150 3930 10150 3850
Wire Wire Line
	10150 4230 10150 4350
$EndSCHEMATC
